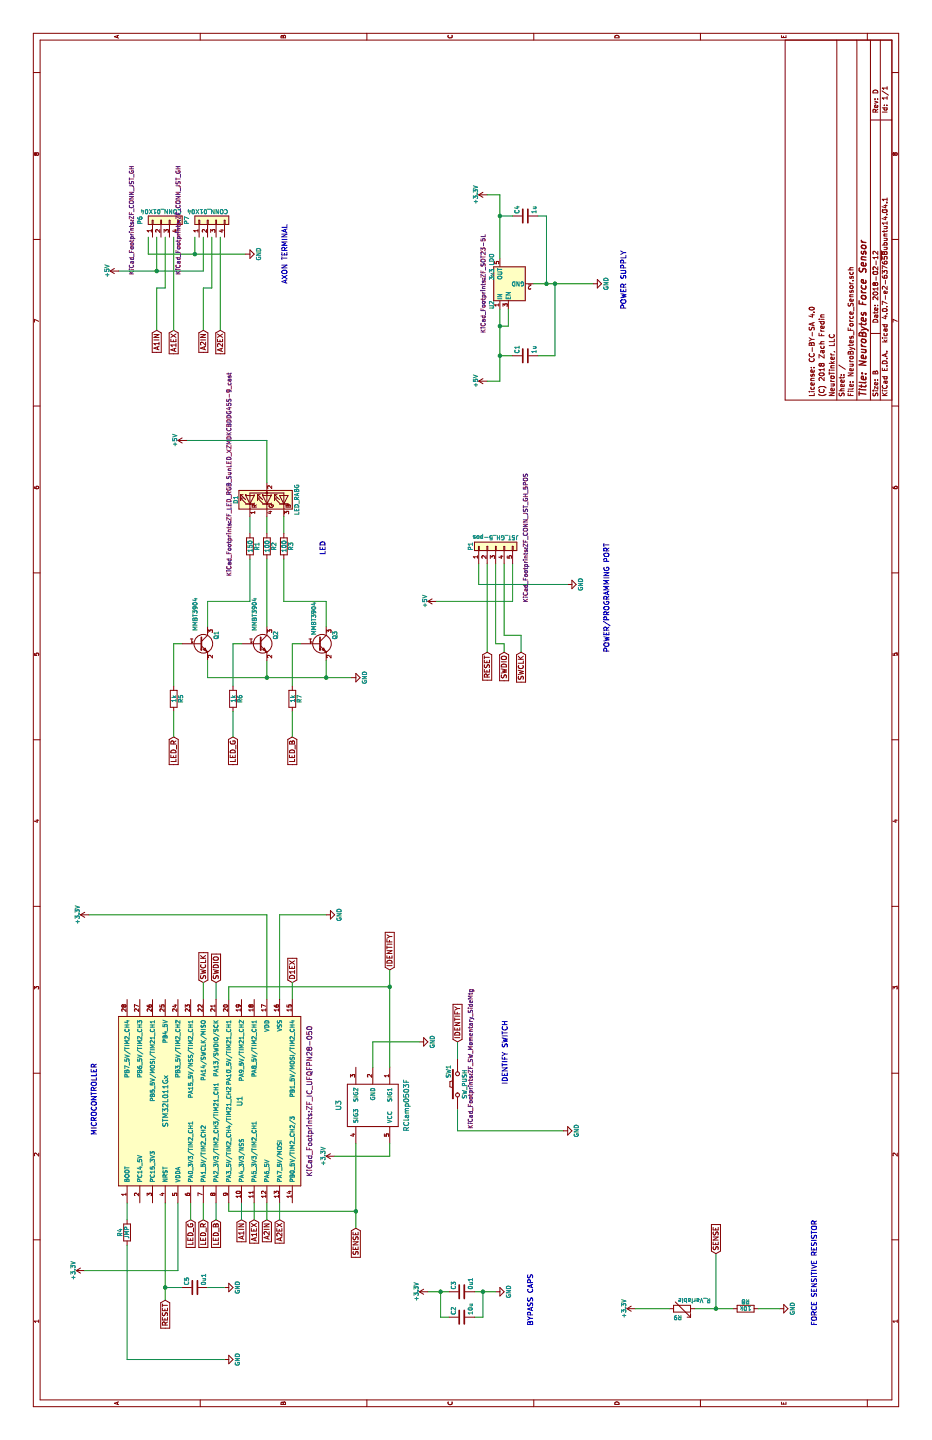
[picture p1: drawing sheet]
EESchema Schematic File Version 2
LIBS:NeuroBytes_Force_Sensor-rescue
LIBS:power
LIBS:device
LIBS:transistors
LIBS:conn
LIBS:linear
LIBS:regul
LIBS:74xx
LIBS:cmos4000
LIBS:adc-dac
LIBS:memory
LIBS:xilinx
LIBS:microcontrollers
LIBS:dsp
LIBS:microchip
LIBS:analog_switches
LIBS:motorola
LIBS:texas
LIBS:intel
LIBS:audio
LIBS:interface
LIBS:digital-audio
LIBS:philips
LIBS:display
LIBS:cypress
LIBS:siliconi
LIBS:opto
LIBS:atmel
LIBS:contrib
LIBS:valves
LIBS:NeuroTinker_schematic_symbols
LIBS:NeuroBytes_Force_Sensor-cache
EELAYER 25 0
EELAYER END
$Descr B 17000 11000
encoding utf-8
Sheet 1 1
Title "NeuroBytes Force Sensor"
Date "2018-02-12"
Rev "D"
Comp "NeuroTinker, LLC"
Comment1 "(C) 2018 Zach Fredin"
Comment2 "License: CC-BY-SA 4.0"
Comment3 ""
Comment4 ""
$EndDescr
$Comp
L GND #PWR01
U 1 1
P 6200 3850
F 0 "#PWR01" H 6200 3600 50  0001 C CNN
F 1 "GND" H 6200 3700 50  0000 C CNN
F 2 "" H 6200 3850 50  0000 C CNN
F 3 "" H 6200 3850 50  0000 C CNN
	1    6200 3850
	1    0    0    -1  
$EndComp
Wire Wire Line
	5200 3150 6200 3150
Wire Wire Line
	5200 3300 6200 3300
$Comp
L GND #PWR02
U 1 1
P 1750 5850
F 0 "#PWR02" H 1750 5600 50  0001 C CNN
F 1 "GND" H 1750 5700 50  0000 C CNN
F 2 "" H 1750 5850 50  0000 C CNN
F 3 "" H 1750 5850 50  0000 C CNN
	1    1750 5850
	1    0    0    -1  
$EndComp
Wire Wire Line
	1750 5050 1750 5300
Wire Wire Line
	1750 5600 1750 5850
Text GLabel 1650 1950 0    60   Input ~ 0
RESET
Wire Wire Line
	1650 1950 2800 1950
Text GLabel 5400 2400 2    60   Input ~ 0
SWCLK
Wire Wire Line
	6200 3150 6200 1050
Wire Wire Line
	5400 2400 5200 2400
Text GLabel 5400 2550 2    60   Input ~ 0
SWDIO
Wire Wire Line
	5400 2550 5200 2550
Text GLabel 2600 2550 0    60   Input ~ 0
LED_B
Text GLabel 2600 2250 0    60   Input ~ 0
LED_G
Text GLabel 2600 2400 0    60   Input ~ 0
LED_R
Text GLabel 5400 3450 2    60   Input ~ 0
D1EX
Wire Wire Line
	6200 3300 6200 3850
Wire Wire Line
	5200 3450 5400 3450
Text GLabel 2600 2850 0    60   Input ~ 0
A1IN
Text GLabel 2600 3000 0    60   Input ~ 0
A1EX
$Comp
L LED_RABG D1
U 1 1
P 11100 3150
F 0 "D1" H 11100 3520 50  0000 C CNN
F 1 "LED_RABG" H 11100 2800 50  0000 C CNN
F 2 "KiCad_Footprints:ZF_LED_RGB_SunLED_XZMDKCBDDG45S-9_cast" H 11400 3600 50  0000 C CNN
F 3 "" H 11100 3100 50  0000 C CNN
F 4 "SunLED" H 11100 3150 60  0001 C CNN "Mfr"
F 5 "XZMDKCBDDG45S-9" H 11100 3150 60  0001 C CNN "Mfr Part #"
F 6 "SMT" H 11100 3150 60  0001 C CNN "Package"
F 7 "https://www.digikey.com/product-detail/en/sunled/XZMDKCBDDG45S-9/1497-1257-2-ND/4902045" H 11100 3150 60  0001 C CNN "Link"
F 8 "No" H 11100 3150 60  0001 C CNN "Subs Allowed"
F 9 "Yes" H 11100 3150 60  0001 C CNN "RoHS"
	1    11100 3150
	1    0    0    -1  
$EndComp
Wire Wire Line
	11800 2200 11800 3150
Wire Wire Line
	11800 3150 11300 3150
Wire Wire Line
	10700 2950 10900 2950
Wire Wire Line
	10700 3150 10900 3150
Wire Wire Line
	10700 3350 10900 3350
Text GLabel 8300 3450 0    60   Input ~ 0
LED_B
Text GLabel 8300 2750 0    60   Input ~ 0
LED_G
Text GLabel 8300 2050 0    60   Input ~ 0
LED_R
$Comp
L +5V #PWR03
U 1 1
P 11800 2200
F 0 "#PWR03" H 11800 2050 50  0001 C CNN
F 1 "+5V" H 11800 2340 50  0000 C CNN
F 2 "" H 11800 2200 50  0000 C CNN
F 3 "" H 11800 2200 50  0000 C CNN
	1    11800 2200
	1    0    0    -1  
$EndComp
$Comp
L Conn_01x04 P6
U 1 1
P 14400 1850
F 0 "P6" H 14400 2100 50  0000 C CNN
F 1 "CONN_01X04" V 14500 1850 50  0000 C CNN
F 2 "KiCad_Footprints:ZF_CONN_JST_GH" H 14400 2200 50  0000 C CNN
F 3 "" H 14400 1850 50  0000 C CNN
F 4 "JST" H 14400 1850 60  0001 C CNN "Mfr"
F 5 "SM04B-GHS-TB(LF)(SN)" H 14400 1850 60  0001 C CNN "Mfr Part #"
F 6 "SMT" H 14400 1850 60  0001 C CNN "Package"
F 7 "https://www.digikey.com/product-detail/en/jst-sales-america-inc/SM04B-GHS-TB-LF-SN/455-1566-2-ND/807788" H 14400 1850 60  0001 C CNN "Link"
F 8 "No" H 14400 1850 60  0001 C CNN "Subs Allowed"
F 9 "Yes" H 14400 1850 60  0001 C CNN "RoHS"
	1    14400 1850
	1    0    0    -1  
$EndComp
Text GLabel 13100 2050 0    60   Input ~ 0
A1EX
Text GLabel 13100 1850 0    60   Input ~ 0
A1IN
Wire Wire Line
	13100 2050 14200 2050
Wire Wire Line
	13600 1950 14200 1950
Wire Wire Line
	13100 1850 13600 1850
Wire Wire Line
	13600 2500 14200 2500
Wire Wire Line
	13800 2400 14200 2400
Wire Wire Line
	13800 1400 13800 2400
Wire Wire Line
	13800 1850 14200 1850
Wire Wire Line
	14200 2300 14000 2300
Wire Wire Line
	14000 1750 14000 2900
Wire Wire Line
	14000 1750 14200 1750
Wire Wire Line
	13100 2600 14200 2600
$Comp
L STM32L011Gx U1
U 1 1
P 4000 2400
F 0 "U1" H 4000 1975 60  0000 C CNN
F 1 "STM32L011Gx" H 4000 2850 60  0000 C CNN
F 2 "KiCad_Footprints:ZF_IC_UFQFPN28-050" H 4000 1150 60  0000 C CNN
F 3 "" H 4000 2400 60  0001 C CNN
F 4 "ST Microelectronics" H 4000 2400 60  0001 C CNN "Mfr"
F 5 "STM32L011G4U6" H 4000 2400 60  0001 C CNN "Mfr Part #"
F 6 "28-UFQFN" H 4000 2400 60  0001 C CNN "Package"
F 7 "http://www.mouser.com/ProductDetail/STMicroelectronics/STM32L011G4U6/?qs=sGAEpiMZZMuoKKEcg8mMKFZaGHZhaFFC%252b5Ex1OjcSxhBnExI6VEL3Q%3d%3d" H 4000 2400 60  0001 C CNN "Link"
F 8 "No" H 4000 2400 60  0001 C CNN "Subs Allowed"
F 9 "Yes" H 4000 2400 60  0001 C CNN "RoHS"
	1    4000 2400
	1    0    0    -1  
$EndComp
$Comp
L TLV71333PDBV U2
U 1 1
P 13650 6000
F 0 "U2" H 13400 6200 50  0000 C CNN
F 1 "3v3 LDO" H 13850 6200 50  0000 C CNN
F 2 "KiCad_Footprints:ZF_SOT23-5L" H 13650 6300 50  0000 C CNN
F 3 "" H 13650 6000 50  0000 C CNN
F 4 "ON Semiconductor" H 13650 6000 60  0001 C CNN "Mfr"
F 5 "NCP114BSN330T1G" H 13650 6000 60  0001 C CNN "Mfr Part #"
F 6 "SOT-23-5" H 13650 6000 60  0001 C CNN "Package"
F 7 "https://www.digikey.com/product-detail/en/on-semiconductor/NCP114BSN330T1G/NCP114BSN330T1GOSTR-ND/6560606" H 13650 6000 60  0001 C CNN "Link"
F 8 "Yes" H 13650 6000 60  0001 C CNN "Subs Allowed"
F 9 "Yes" H 13650 6000 60  0001 C CNN "RoHS"
	1    13650 6000
	1    0    0    -1  
$EndComp
Wire Wire Line
	12800 5900 12800 6050
Wire Wire Line
	12800 6350 12800 6550
Wire Wire Line
	12800 6550 13650 6550
Wire Wire Line
	13650 6300 13650 7000
$Comp
L +5V #PWR04
U 1 1
P 12500 5750
F 0 "#PWR04" H 12500 5600 50  0001 C CNN
F 1 "+5V" H 12500 5890 50  0000 C CNN
F 2 "" H 12500 5750 50  0000 C CNN
F 3 "" H 12500 5750 50  0000 C CNN
	1    12500 5750
	1    0    0    -1  
$EndComp
$Comp
L +5V #PWR05
U 1 1
P 13800 1400
F 0 "#PWR05" H 13800 1250 50  0001 C CNN
F 1 "+5V" H 13800 1540 50  0000 C CNN
F 2 "" H 13800 1400 50  0000 C CNN
F 3 "" H 13800 1400 50  0000 C CNN
	1    13800 1400
	1    0    0    -1  
$EndComp
Connection ~ 13800 1850
$Comp
L GND #PWR06
U 1 1
P 14000 2900
F 0 "#PWR06" H 14000 2650 50  0001 C CNN
F 1 "GND" H 14000 2750 50  0000 C CNN
F 2 "" H 14000 2900 50  0000 C CNN
F 3 "" H 14000 2900 50  0000 C CNN
	1    14000 2900
	1    0    0    -1  
$EndComp
Connection ~ 14000 2300
$Comp
L GND #PWR07
U 1 1
P 13650 7000
F 0 "#PWR07" H 13650 6750 50  0001 C CNN
F 1 "GND" H 13650 6850 50  0000 C CNN
F 2 "" H 13650 7000 50  0000 C CNN
F 3 "" H 13650 7000 50  0000 C CNN
	1    13650 7000
	1    0    0    -1  
$EndComp
Connection ~ 13650 6550
$Comp
L C C4
U 1 1
P 14450 6200
F 0 "C4" H 14475 6300 50  0000 L CNN
F 1 "1u" H 14475 6100 50  0000 L CNN
F 2 "Capacitors_SMD:C_0603_HandSoldering" H 14488 6050 50  0001 C CNN
F 3 "" H 14450 6200 50  0000 C CNN
F 4 "Taiyo Yuden" H 14450 6200 60  0001 C CNN "Mfr"
F 5 "LMK107B7105KA-T" H 14450 6200 60  0001 C CNN "Mfr Part #"
F 6 "C0603" H 14450 6200 60  0001 C CNN "Package"
F 7 "https://www.digikey.com/product-detail/en/taiyo-yuden/LMK107B7105KA-T/587-1242-2-ND/930594" H 14450 6200 60  0001 C CNN "Link"
F 8 "Yes" H 14450 6200 60  0001 C CNN "Subs Allowed"
F 9 "Yes" H 14450 6200 60  0001 C CNN "RoHS"
	1    14450 6200
	1    0    0    -1  
$EndComp
Wire Wire Line
	14450 5900 14450 6050
Wire Wire Line
	14450 6350 14450 6450
Wire Wire Line
	14450 6450 13650 6450
Connection ~ 13650 6450
$Comp
L +3.3V #PWR08
U 1 1
P 14700 5750
F 0 "#PWR08" H 14700 5600 50  0001 C CNN
F 1 "+3.3V" H 14700 5890 50  0000 C CNN
F 2 "" H 14700 5750 50  0000 C CNN
F 3 "" H 14700 5750 50  0000 C CNN
	1    14700 5750
	1    0    0    -1  
$EndComp
$Comp
L +3.3V #PWR09
U 1 1
P 1750 5050
F 0 "#PWR09" H 1750 4900 50  0001 C CNN
F 1 "+3.3V" H 1750 5190 50  0000 C CNN
F 2 "" H 1750 5050 50  0000 C CNN
F 3 "" H 1750 5050 50  0000 C CNN
	1    1750 5050
	1    0    0    -1  
$EndComp
$Comp
L +3.3V #PWR010
U 1 1
P 2000 1000
F 0 "#PWR010" H 2000 850 50  0001 C CNN
F 1 "+3.3V" H 2000 1140 50  0000 C CNN
F 2 "" H 2000 1000 50  0000 C CNN
F 3 "" H 2000 1000 50  0000 C CNN
	1    2000 1000
	1    0    0    -1  
$EndComp
$Comp
L +3.3V #PWR011
U 1 1
P 6200 1050
F 0 "#PWR011" H 6200 900 50  0001 C CNN
F 1 "+3.3V" H 6200 1190 50  0000 C CNN
F 2 "" H 6200 1050 50  0000 C CNN
F 3 "" H 6200 1050 50  0000 C CNN
	1    6200 1050
	1    0    0    -1  
$EndComp
Wire Wire Line
	1750 5700 1450 5700
Wire Wire Line
	1450 5700 1450 5600
Connection ~ 1750 5700
Wire Wire Line
	1450 5300 1450 5200
Wire Wire Line
	1450 5200 1750 5200
Connection ~ 1750 5200
$Comp
L GND #PWR012
U 1 1
P 10100 6700
F 0 "#PWR012" H 10100 6450 50  0001 C CNN
F 1 "GND" H 10100 6550 50  0000 C CNN
F 2 "" H 10100 6700 50  0000 C CNN
F 3 "" H 10100 6700 50  0000 C CNN
	1    10100 6700
	1    0    0    -1  
$EndComp
Wire Wire Line
	10100 6700 10100 5650
Wire Wire Line
	10100 5650 10350 5650
$Comp
L +5V #PWR013
U 1 1
P 9900 5150
F 0 "#PWR013" H 9900 5000 50  0001 C CNN
F 1 "+5V" H 9900 5290 50  0000 C CNN
F 2 "" H 9900 5150 50  0000 C CNN
F 3 "" H 9900 5150 50  0000 C CNN
	1    9900 5150
	1    0    0    -1  
$EndComp
Text GLabel 9300 5750 0    60   Input ~ 0
RESET
Wire Wire Line
	9300 5750 10350 5750
Text GLabel 9300 6150 0    60   Input ~ 0
SWCLK
Text GLabel 9300 5950 0    60   Input ~ 0
SWDIO
Wire Wire Line
	9300 6150 9500 6150
Wire Wire Line
	9500 6150 9500 5950
Wire Wire Line
	9500 5950 10350 5950
Wire Wire Line
	9300 5950 9400 5950
Wire Wire Line
	9400 5950 9400 5850
Wire Wire Line
	9400 5850 10350 5850
$Comp
L SW_PUSH SW1
U 1 1
P 4200 5400
F 0 "SW1" H 4350 5510 50  0000 C CNN
F 1 "SW_PUSH" H 4200 5320 50  0000 C CNN
F 2 "KiCad_Footprints:ZF_SW_Momentary_SideMtg" H 4500 5250 50  0000 C CNN
F 3 "" H 4200 5400 50  0000 C CNN
F 4 "E-Switch" H 4200 5400 60  0001 C CNN "Mfr"
F 5 "TL3330AF130QG" H 4200 5400 60  0001 C CNN "Mfr Part #"
F 6 "SMT" H 4200 5400 60  0001 C CNN "Package"
F 7 "https://www.digikey.com/product-detail/en/e-switch/TL3330AF130QG/EG4388TR-ND/1426835" H 4200 5400 60  0001 C CNN "Link"
F 8 "No" H 4200 5400 60  0001 C CNN "Subs Allowed"
F 9 "Yes" H 4200 5400 60  0001 C CNN "RoHS"
	1    4200 5400
	1    0    0    -1  
$EndComp
$Comp
L R R1
U 1 1
P 10550 2950
F 0 "R1" V 10630 2950 50  0000 C CNN
F 1 "150" V 10550 2950 50  0000 C CNN
F 2 "KiCad_Footprints:ZF_SMD_NonPol_0402" V 10750 2350 50  0001 C CNN
F 3 "" H 10550 2950 50  0000 C CNN
F 4 "Yageo" H 10550 2950 60  0001 C CNN "Mfr"
F 5 "RC0402FR-07150RL" H 10550 2950 60  0001 C CNN "Mfr Part #"
F 6 "R0402" H 10550 2950 60  0001 C CNN "Package"
F 7 "https://www.digikey.com/product-detail/en/yageo/RC0402FR-07150RL/311-150LRCT-ND/729490" H 10550 2950 60  0001 C CNN "Link"
F 8 "Yes" H 10550 2950 60  0001 C CNN "Subs Allowed"
F 9 "Yes" H 10550 2950 60  0001 C CNN "RoHS"
	1    10550 2950
	0    1    1    0   
$EndComp
$Comp
L R R2
U 1 1
P 10550 3150
F 0 "R2" V 10630 3150 50  0000 C CNN
F 1 "100" V 10550 3150 50  0000 C CNN
F 2 "KiCad_Footprints:ZF_SMD_NonPol_0402" V 10750 2550 50  0001 C CNN
F 3 "" H 10550 3150 50  0000 C CNN
F 4 "Yageo" H 10550 3150 60  0001 C CNN "Mfr"
F 5 "RC0402FR-07100RL" H 10550 3150 60  0001 C CNN "Mfr Part #"
F 6 "R0402" H 10550 3150 60  0001 C CNN "Package"
F 7 "https://www.digikey.com/product-detail/en/yageo/RC0402FR-07100RL/311-100LRTR-ND/726527" H 10550 3150 60  0001 C CNN "Link"
F 8 "Yes" H 10550 3150 60  0001 C CNN "Subs Allowed"
F 9 "Yes" H 10550 3150 60  0001 C CNN "RoHS"
	1    10550 3150
	0    1    1    0   
$EndComp
Wire Wire Line
	2000 1000 2000 2100
Wire Wire Line
	2000 2100 2800 2100
Wire Wire Line
	3650 5400 3900 5400
Text GLabel 4700 5400 2    60   Input ~ 0
IDENTIFY
Wire Wire Line
	4700 5400 4500 5400
Text GLabel 5550 4600 2    60   Input ~ 0
IDENTIFY
$Comp
L GND #PWR014
U 1 1
P 1800 2650
F 0 "#PWR014" H 1800 2400 50  0001 C CNN
F 1 "GND" H 1800 2500 50  0000 C CNN
F 2 "" H 1800 2650 50  0000 C CNN
F 3 "" H 1800 2650 50  0000 C CNN
	1    1800 2650
	1    0    0    -1  
$EndComp
Connection ~ 1800 1950
$Comp
L C C5
U 1 1
P 1800 2300
F 0 "C5" H 1825 2400 50  0000 L CNN
F 1 "0u1" H 1825 2200 50  0000 L CNN
F 2 "KiCad_Footprints:ZF_SMD_NonPol_0402_cap" H 1838 2150 50  0001 C CNN
F 3 "" H 1800 2300 50  0000 C CNN
F 4 "Taiyo Yuden" H 1800 2300 60  0001 C CNN "Mfr"
F 5 "LMK105BJ104KV-F" H 1800 2300 60  0001 C CNN "Mfr Part #"
F 6 "C0402" H 1800 2300 60  0001 C CNN "Package"
F 7 "https://www.digikey.com/product-detail/en/taiyo-yuden/LMK105BJ104KV-F/587-1227-2-ND/930579" H 1800 2300 60  0001 C CNN "Link"
F 8 "Yes" H 1800 2300 60  0001 C CNN "Subs Allowed"
F 9 "Yes" H 1800 2300 60  0001 C CNN "RoHS"
	1    1800 2300
	1    0    0    -1  
$EndComp
Wire Wire Line
	1800 2650 1800 2450
Wire Wire Line
	1800 2150 1800 1950
Text GLabel 2500 4200 0    60   Input ~ 0
SENSE
$Comp
L R R4
U 1 1
P 2450 1500
F 0 "R4" V 2530 1500 50  0000 C CNN
F 1 "JMP" V 2450 1500 50  0000 C CNN
F 2 "KiCad_Footprints:ZF_SMD_NonPol_0402" V 2380 1500 50  0001 C CNN
F 3 "" H 2450 1500 50  0000 C CNN
F 4 "Yageo" H 2450 1500 60  0001 C CNN "Mfr"
F 5 "RC0402JR-070RL" H 2450 1500 60  0001 C CNN "Mfr Part #"
F 6 "R0402" H 2450 1500 60  0001 C CNN "Package"
F 7 "https://www.digikey.com/product-detail/en/yageo/RC0402JR-070RL/311-0.0JRTR-ND/726406" H 2450 1500 60  0001 C CNN "Link"
F 8 "Yes" H 2450 1500 60  0001 C CNN "Subs Allowed"
F 9 "Yes" H 2450 1500 60  0001 C CNN "RoHS"
	1    2450 1500
	0    -1   -1   0   
$EndComp
Wire Wire Line
	2800 1500 2600 1500
$Comp
L GND #PWR015
U 1 1
P 950 2650
F 0 "#PWR015" H 950 2400 50  0001 C CNN
F 1 "GND" H 950 2500 50  0000 C CNN
F 2 "" H 950 2650 50  0000 C CNN
F 3 "" H 950 2650 50  0000 C CNN
	1    950  2650
	1    0    0    -1  
$EndComp
Wire Wire Line
	950  2650 950  1500
Wire Wire Line
	950  1500 2300 1500
Wire Wire Line
	3650 5400 3650 6650
$Comp
L GND #PWR016
U 1 1
P 3650 6650
F 0 "#PWR016" H 3650 6400 50  0001 C CNN
F 1 "GND" H 3650 6500 50  0000 C CNN
F 2 "" H 3650 6650 50  0000 C CNN
F 3 "" H 3650 6650 50  0000 C CNN
	1    3650 6650
	1    0    0    -1  
$EndComp
Wire Wire Line
	9900 2950 10400 2950
Wire Wire Line
	9600 3150 10400 3150
Text GLabel 2200 8450 2    60   Input ~ 0
SENSE
$Comp
L +3.3V #PWR017
U 1 1
P 1550 7500
F 0 "#PWR017" H 1550 7350 50  0001 C CNN
F 1 "+3.3V" H 1550 7640 50  0000 C CNN
F 2 "" H 1550 7500 50  0000 C CNN
F 3 "" H 1550 7500 50  0000 C CNN
	1    1550 7500
	1    0    0    -1  
$EndComp
$Comp
L R R8
U 1 1
P 1550 8800
F 0 "R8" V 1630 8800 50  0000 C CNN
F 1 "10k" V 1550 8800 50  0000 C CNN
F 2 "KiCad_Footprints:ZF_SMD_NonPol_0402" H 1480 8800 50  0001 C CNN
F 3 "" H 1550 8800 50  0000 C CNN
F 4 "Yageo" H 1550 8800 60  0001 C CNN "Mfr"
F 5 "RC0402FR-0710KL" H 1550 8800 60  0001 C CNN "Mfr Part #"
F 6 "R0402" H 1550 8800 60  0001 C CNN "Package"
F 7 "https://www.digikey.com/product-detail/en/yageo/RC0402FR-0710KL/311-10.0KLRTR-ND/726523" H 1550 8800 60  0001 C CNN "Link"
F 8 "Yes" H 1550 8800 60  0001 C CNN "Subs Allowed"
F 9 "Yes" H 1550 8800 60  0001 C CNN "RoHS"
	1    1550 8800
	1    0    0    -1  
$EndComp
$Comp
L GND #PWR018
U 1 1
P 1550 9200
F 0 "#PWR018" H 1550 8950 50  0001 C CNN
F 1 "GND" H 1550 9050 50  0000 C CNN
F 2 "" H 1550 9200 50  0000 C CNN
F 3 "" H 1550 9200 50  0000 C CNN
	1    1550 9200
	1    0    0    -1  
$EndComp
Wire Wire Line
	1550 8200 1550 8650
Wire Wire Line
	1550 8950 1550 9200
Wire Wire Line
	13600 1850 13600 1950
Wire Wire Line
	13600 2500 13600 2400
Wire Wire Line
	13600 2400 13100 2400
Text GLabel 13100 2400 0    60   Input ~ 0
A2IN
Text GLabel 13100 2600 0    60   Input ~ 0
A2EX
Text GLabel 2600 3300 0    60   Input ~ 0
A2EX
Text GLabel 2600 3150 0    60   Input ~ 0
A2IN
Wire Wire Line
	2200 8450 1550 8450
Connection ~ 1550 8450
$Comp
L R_Variable R9
U 1 1
P 1550 8050
F 0 "R9" V 1650 7950 50  0000 L CNN
F 1 "R_Variable" V 1450 8000 50  0000 L CNN
F 2 "KiCad_Footprints:ZF_SENSOR_FSR_34-00015" V 1480 8050 50  0001 C CNN
F 3 "" H 1550 8050 50  0000 C CNN
F 4 "Interlink Electronics" H 1550 8050 60  0001 C CNN "Mfr"
F 5 "34-00015" H 1550 8050 60  0001 C CNN "Mfr Part #"
F 6 "SMT" H 1550 8050 60  0001 C CNN "Package"
F 7 "https://www.digikey.com/product-detail/en/interlink-electronics/34-00015/1027-1018-ND/5416350" H 1550 8050 60  0001 C CNN "Link"
F 8 "No" H 1550 8050 60  0001 C CNN "Subs Allowed"
F 9 "Yes" H 1550 8050 60  0001 C CNN "RoHS"
	1    1550 8050
	-1   0    0    1   
$EndComp
Wire Wire Line
	1550 7900 1550 7500
Wire Wire Line
	2600 2250 2800 2250
Wire Wire Line
	2600 2550 2800 2550
Wire Wire Line
	2600 2400 2800 2400
Wire Wire Line
	2600 2850 2800 2850
Wire Wire Line
	2800 3000 2600 3000
Wire Wire Line
	2600 3150 2800 3150
Wire Wire Line
	2800 3300 2600 3300
Wire Wire Line
	10350 6050 9900 6050
Wire Wire Line
	9900 6050 9900 5150
$Comp
L Conn_01x05 P1
U 1 1
P 10550 5850
F 0 "P1" H 10550 6150 50  0000 C CNN
F 1 "JST_GH_5-pos" V 10650 5850 50  0000 C CNN
F 2 "KiCad_Footprints:ZF_CONN_JST_GH_5POS" H 10650 5500 50  0000 C CNN
F 3 "" H 10550 5850 50  0000 C CNN
F 4 "JST" H 10550 5850 60  0001 C CNN "Mfr"
F 5 "SM05B-GHS-TB(LF)(SN)" H 10550 5850 60  0001 C CNN "Mfr Part #"
F 6 "SMT" H 10550 5850 60  0001 C CNN "Package"
F 7 "https://www.digikey.com/product-detail/en/jst-sales-america-inc/SM05B-GHS-TB-LF-SN/455-1567-2-ND/807789" H 10550 5850 60  0001 C CNN "Link"
F 8 "No" H 10550 5850 60  0001 C CNN "Subs Allowed"
F 9 "Yes" H 10550 5850 60  0001 C CNN "RoHS"
	1    10550 5850
	1    0    0    -1  
$EndComp
$Comp
L C C3
U 1 1
P 1750 5450
F 0 "C3" H 1775 5550 50  0000 L CNN
F 1 "0u1" H 1775 5350 50  0000 L CNN
F 2 "KiCad_Footprints:ZF_SMD_NonPol_0402_cap" H 1788 5300 50  0001 C CNN
F 3 "" H 1750 5450 50  0000 C CNN
F 4 "Taiyo Yuden" H 1750 5450 60  0001 C CNN "Mfr"
F 5 "LMK105BJ104KV-F" H 1750 5450 60  0001 C CNN "Mfr Part #"
F 6 "C0402" H 1750 5450 60  0001 C CNN "Package"
F 7 "https://www.digikey.com/product-detail/en/taiyo-yuden/LMK105BJ104KV-F/587-1227-2-ND/930579" H 1750 5450 60  0001 C CNN "Link"
F 8 "Yes" H 1750 5450 60  0001 C CNN "Subs Allowed"
F 9 "Yes" H 1750 5450 60  0001 C CNN "RoHS"
	1    1750 5450
	1    0    0    -1  
$EndComp
$Comp
L C C2
U 1 1
P 1450 5450
F 0 "C2" H 1475 5550 50  0000 L CNN
F 1 "10u" H 1475 5350 50  0000 L CNN
F 2 "KiCad_Footprints:ZF_SMD_nonpol_1206" H 1488 5300 50  0001 C CNN
F 3 "" H 1450 5450 50  0001 C CNN
F 4 "Taiyo Yuden" H 1450 5450 60  0001 C CNN "Mfr"
F 5 "EMK316B7106KL-TD " H 1450 5450 60  0001 C CNN "Mfr Part #"
F 6 "C1206" H 1450 5450 60  0001 C CNN "Package"
F 7 "https://www.digikey.com/product-detail/en/taiyo-yuden/EMK316B7106KL-TD/587-2395-2-ND/2178914" H 1450 5450 60  0001 C CNN "Link"
F 8 "Yes" H 1450 5450 60  0001 C CNN "Subs Allowed"
F 9 "Yes" H 1450 5450 60  0001 C CNN "RoHS"
	1    1450 5450
	1    0    0    -1  
$EndComp
$Comp
L R R3
U 1 1
P 10550 3350
F 0 "R3" V 10630 3350 50  0000 C CNN
F 1 "100" V 10550 3350 50  0000 C CNN
F 2 "KiCad_Footprints:ZF_SMD_NonPol_0402" V 10750 2750 50  0001 C CNN
F 3 "" H 10550 3350 50  0000 C CNN
F 4 "Yageo" H 10550 3350 60  0001 C CNN "Mfr"
F 5 "RC0402FR-07100RL" H 10550 3350 60  0001 C CNN "Mfr Part #"
F 6 "R0402" H 10550 3350 60  0001 C CNN "Package"
F 7 "https://www.digikey.com/product-detail/en/yageo/RC0402FR-07100RL/311-100LRTR-ND/726527" H 10550 3350 60  0001 C CNN "Link"
F 8 "Yes" H 10550 3350 60  0001 C CNN "Subs Allowed"
F 9 "Yes" H 10550 3350 60  0001 C CNN "RoHS"
	1    10550 3350
	0    1    1    0   
$EndComp
$Comp
L C C1
U 1 1
P 12800 6200
F 0 "C1" H 12825 6300 50  0000 L CNN
F 1 "1u" H 12825 6100 50  0000 L CNN
F 2 "Capacitors_SMD:C_0603_HandSoldering" H 12838 6050 50  0001 C CNN
F 3 "" H 12800 6200 50  0000 C CNN
F 4 "Taiyo Yuden" H 12800 6200 60  0001 C CNN "Mfr"
F 5 "LMK107B7105KA-T" H 12800 6200 60  0001 C CNN "Mfr Part #"
F 6 "C0603" H 12800 6200 60  0001 C CNN "Package"
F 7 "https://www.digikey.com/product-detail/en/taiyo-yuden/LMK107B7105KA-T/587-1242-2-ND/930594" H 12800 6200 60  0001 C CNN "Link"
F 8 "Yes" H 12800 6200 60  0001 C CNN "Subs Allowed"
F 9 "Yes" H 12800 6200 60  0001 C CNN "RoHS"
	1    12800 6200
	1    0    0    -1  
$EndComp
$Comp
L Conn_01x04 P7
U 1 1
P 14400 2400
F 0 "P7" H 14400 2650 50  0000 C CNN
F 1 "CONN_01X04" V 14500 2400 50  0000 C CNN
F 2 "KiCad_Footprints:ZF_CONN_JST_GH" H 14400 2750 50  0000 C CNN
F 3 "" H 14400 2400 50  0000 C CNN
F 4 "JST" H 14400 2400 60  0001 C CNN "Mfr"
F 5 "SM04B-GHS-TB(LF)(SN)" H 14400 2400 60  0001 C CNN "Mfr Part #"
F 6 "SMT" H 14400 2400 60  0001 C CNN "Package"
F 7 "https://www.digikey.com/product-detail/en/jst-sales-america-inc/SM04B-GHS-TB-LF-SN/455-1566-2-ND/807788" H 14400 2400 60  0001 C CNN "Link"
F 8 "No" H 14400 2400 60  0001 C CNN "Subs Allowed"
F 9 "Yes" H 14400 2400 60  0001 C CNN "RoHS"
	1    14400 2400
	1    0    0    -1  
$EndComp
$Comp
L Q_NPN_BEC Q1
U 1 1
P 9400 2350
F 0 "Q1" V 9600 2400 50  0000 L CNN
F 1 "MMBT3904" V 9350 2500 50  0000 L CNN
F 2 "KiCad_Footprints:ZF_SOT23-3L" H 9600 2450 50  0001 C CNN
F 3 "" H 9400 2350 50  0001 C CNN
F 4 "Micro Commercial Co" H 9400 2350 60  0001 C CNN "Mfr"
F 5 "MMBT3904-TP" H 9400 2350 60  0001 C CNN "Mfr Part #"
F 6 "SOT23-3" H 9400 2350 60  0001 C CNN "Package"
F 7 "https://www.digikey.com/product-detail/en/micro-commercial-co/MMBT3904-TP/MMBT3904TPMSTR-ND/717280" H 9400 2350 60  0001 C CNN "Link"
F 8 "Yes" H 9400 2350 60  0001 C CNN "Subs Allowed"
F 9 "Yes" H 9400 2350 60  0001 C CNN "RoHS"
	1    9400 2350
	0    1    1    0   
$EndComp
$Comp
L R R5
U 1 1
P 8750 2050
F 0 "R5" V 8830 2050 50  0000 C CNN
F 1 "1k" V 8750 2050 50  0000 C CNN
F 2 "KiCad_Footprints:ZF_SMD_NonPol_0402" V 8950 1450 50  0001 C CNN
F 3 "" H 8750 2050 50  0000 C CNN
F 4 "Yageo" H 8750 2050 60  0001 C CNN "Mfr"
F 5 "RC0402FR-071KL" H 8750 2050 60  0001 C CNN "Mfr Part #"
F 6 "R0402" H 8750 2050 60  0001 C CNN "Package"
F 7 "https://www.digikey.com/product-detail/en/yageo/RC0402FR-071KL/311-1.00KLRTR-ND/726513" H 8750 2050 60  0001 C CNN "Link"
F 8 "Yes" H 8750 2050 60  0001 C CNN "Subs Allowed"
F 9 "Yes" H 8750 2050 60  0001 C CNN "RoHS"
	1    8750 2050
	0    1    1    0   
$EndComp
$Comp
L R R6
U 1 1
P 8750 2750
F 0 "R6" V 8830 2750 50  0000 C CNN
F 1 "1k" V 8750 2750 50  0000 C CNN
F 2 "KiCad_Footprints:ZF_SMD_NonPol_0402" V 8950 2150 50  0001 C CNN
F 3 "" H 8750 2750 50  0000 C CNN
F 4 "Yageo" H 8750 2750 60  0001 C CNN "Mfr"
F 5 "RC0402FR-071KL" H 8750 2750 60  0001 C CNN "Mfr Part #"
F 6 "R0402" H 8750 2750 60  0001 C CNN "Package"
F 7 "https://www.digikey.com/product-detail/en/yageo/RC0402FR-071KL/311-1.00KLRTR-ND/726513" H 8750 2750 60  0001 C CNN "Link"
F 8 "Yes" H 8750 2750 60  0001 C CNN "Subs Allowed"
F 9 "Yes" H 8750 2750 60  0001 C CNN "RoHS"
	1    8750 2750
	0    1    1    0   
$EndComp
$Comp
L R R7
U 1 1
P 8750 3450
F 0 "R7" V 8830 3450 50  0000 C CNN
F 1 "1k" V 8750 3450 50  0000 C CNN
F 2 "KiCad_Footprints:ZF_SMD_NonPol_0402" V 8950 2850 50  0001 C CNN
F 3 "" H 8750 3450 50  0000 C CNN
F 4 "Yageo" H 8750 3450 60  0001 C CNN "Mfr"
F 5 "RC0402FR-071KL" H 8750 3450 60  0001 C CNN "Mfr Part #"
F 6 "R0402" H 8750 3450 60  0001 C CNN "Package"
F 7 "https://www.digikey.com/product-detail/en/yageo/RC0402FR-071KL/311-1.00KLRTR-ND/726513" H 8750 3450 60  0001 C CNN "Link"
F 8 "Yes" H 8750 3450 60  0001 C CNN "Subs Allowed"
F 9 "Yes" H 8750 3450 60  0001 C CNN "RoHS"
	1    8750 3450
	0    1    1    0   
$EndComp
$Comp
L Q_NPN_BEC Q2
U 1 1
P 9400 3050
F 0 "Q2" V 9600 3100 50  0000 L CNN
F 1 "MMBT3904" V 9350 3200 50  0000 L CNN
F 2 "KiCad_Footprints:ZF_SOT23-3L" H 9600 3150 50  0001 C CNN
F 3 "" H 9400 3050 50  0001 C CNN
F 4 "Micro Commercial Co" H 9400 3050 60  0001 C CNN "Mfr"
F 5 "MMBT3904-TP" H 9400 3050 60  0001 C CNN "Mfr Part #"
F 6 "SOT23-3" H 9400 3050 60  0001 C CNN "Package"
F 7 "https://www.digikey.com/product-detail/en/micro-commercial-co/MMBT3904-TP/MMBT3904TPMSTR-ND/717280" H 9400 3050 60  0001 C CNN "Link"
F 8 "Yes" H 9400 3050 60  0001 C CNN "Subs Allowed"
F 9 "Yes" H 9400 3050 60  0001 C CNN "RoHS"
	1    9400 3050
	0    1    1    0   
$EndComp
$Comp
L Q_NPN_BEC Q3
U 1 1
P 9400 3750
F 0 "Q3" V 9600 3800 50  0000 L CNN
F 1 "MMBT3904" V 9350 3850 50  0000 L CNN
F 2 "KiCad_Footprints:ZF_SOT23-3L" H 9600 3850 50  0001 C CNN
F 3 "" H 9400 3750 50  0001 C CNN
F 4 "Micro Commercial Co" H 9400 3750 60  0001 C CNN "Mfr"
F 5 "MMBT3904-TP" H 9400 3750 60  0001 C CNN "Mfr Part #"
F 6 "SOT23-3" H 9400 3750 60  0001 C CNN "Package"
F 7 "https://www.digikey.com/product-detail/en/micro-commercial-co/MMBT3904-TP/MMBT3904TPMSTR-ND/717280" H 9400 3750 60  0001 C CNN "Link"
F 8 "Yes" H 9400 3750 60  0001 C CNN "Subs Allowed"
F 9 "Yes" H 9400 3750 60  0001 C CNN "RoHS"
	1    9400 3750
	0    1    1    0   
$EndComp
Wire Wire Line
	9900 2950 9900 2450
Wire Wire Line
	9900 2450 9600 2450
Wire Wire Line
	10400 3350 9900 3350
Wire Wire Line
	9900 3350 9900 3850
Wire Wire Line
	9900 3850 9600 3850
Wire Wire Line
	9400 3550 9400 3450
Wire Wire Line
	9400 3450 8900 3450
Wire Wire Line
	8600 3450 8300 3450
Wire Wire Line
	8300 2750 8600 2750
Wire Wire Line
	8900 2750 9400 2750
Wire Wire Line
	9400 2750 9400 2850
Wire Wire Line
	9400 2150 9400 2050
Wire Wire Line
	9400 2050 8900 2050
Wire Wire Line
	8600 2050 8300 2050
Wire Wire Line
	9200 2450 9000 2450
Wire Wire Line
	9000 2450 9000 4150
Wire Wire Line
	9000 3150 9200 3150
Wire Wire Line
	9000 3850 9200 3850
Connection ~ 9000 3150
$Comp
L GND #PWR019
U 1 1
P 9000 4150
F 0 "#PWR019" H 9000 3900 50  0001 C CNN
F 1 "GND" H 9000 4000 50  0000 C CNN
F 2 "" H 9000 4150 50  0001 C CNN
F 3 "" H 9000 4150 50  0001 C CNN
	1    9000 4150
	1    0    0    -1  
$EndComp
Connection ~ 9000 3850
Text Notes 3600 1150 0    60   ~ 0
MICROCONTROLLER
Text Notes 1350 6300 0    60   ~ 0
BYPASS CAPS
Text Notes 4200 6000 0    60   ~ 0
IDENTIFY SWITCH
Text Notes 1350 9650 0    60   ~ 0
FORCE SENSITIVE RESISTOR
Text Notes 9300 7200 0    60   ~ 0
POWER/PROGRAMMING PORT
Text Notes 13350 7400 0    60   ~ 0
POWER SUPPLY
Text Notes 13650 3400 0    60   ~ 0
AXON TERMINAL
Text Notes 10450 3850 0    60   ~ 0
LED
$Comp
L RClamp0503F U3
U 1 1
P 3950 4400
F 0 "U3" H 3950 4000 60  0000 C CNN
F 1 "RClamp0503F" H 3950 4800 60  0000 C CNN
F 2 "KiCad_Footprints:ZF_SMD_SOT-353" H 4100 4250 60  0001 C CNN
F 3 "" H 4100 4250 60  0001 C CNN
F 4 "Semtec Corporation" H 3950 4400 60  0001 C CNN "Mfr"
F 5 "RCLAMP0503F.TCT" H 3950 4400 60  0001 C CNN "Mfr Part #"
F 6 "5-TSSOP" H 3950 4400 60  0001 C CNN "Package"
F 7 "https://www.digikey.com/product-detail/en/semtech-corporation/RCLAMP0503F.TCT/RCLAMP0503F.TCTTR-ND/5113629" H 3950 4400 60  0001 C CNN "Link"
F 8 "No" H 3950 4400 60  0001 C CNN "Subs Allowed"
F 9 "Yes" H 3950 4400 60  0001 C CNN "RoHS"
	1    3950 4400
	-1   0    0    1   
$EndComp
Wire Wire Line
	5350 2700 5350 4600
Wire Wire Line
	5350 2700 5200 2700
$Comp
L GND #PWR020
U 1 1
P 4700 4950
F 0 "#PWR020" H 4700 4700 50  0001 C CNN
F 1 "GND" H 4700 4800 50  0000 C CNN
F 2 "" H 4700 4950 50  0001 C CNN
F 3 "" H 4700 4950 50  0001 C CNN
	1    4700 4950
	1    0    0    -1  
$EndComp
Wire Wire Line
	4700 4950 4700 4400
Wire Wire Line
	4700 4400 4400 4400
$Comp
L +3.3V #PWR021
U 1 1
P 3350 3950
F 0 "#PWR021" H 3350 3800 50  0001 C CNN
F 1 "+3.3V" H 3350 4090 50  0000 C CNN
F 2 "" H 3350 3950 50  0001 C CNN
F 3 "" H 3350 3950 50  0001 C CNN
	1    3350 3950
	1    0    0    -1  
$EndComp
Wire Wire Line
	3350 3950 3350 4600
Wire Wire Line
	3350 4600 3500 4600
Wire Wire Line
	2700 2700 2700 4200
Wire Wire Line
	2500 4200 3500 4200
Wire Wire Line
	2800 2700 2700 2700
Connection ~ 2700 4200
Wire Wire Line
	4400 4600 5550 4600
Connection ~ 5350 4600
Wire Wire Line
	13950 5900 14700 5900
Wire Wire Line
	14700 5900 14700 5750
Connection ~ 14450 5900
Wire Wire Line
	13350 5900 12500 5900
Wire Wire Line
	12500 5900 12500 5750
Connection ~ 12800 5900
Wire Wire Line
	13350 6000 13150 6000
Wire Wire Line
	13150 6000 13150 5900
Connection ~ 13150 5900
$EndSCHEMATC
